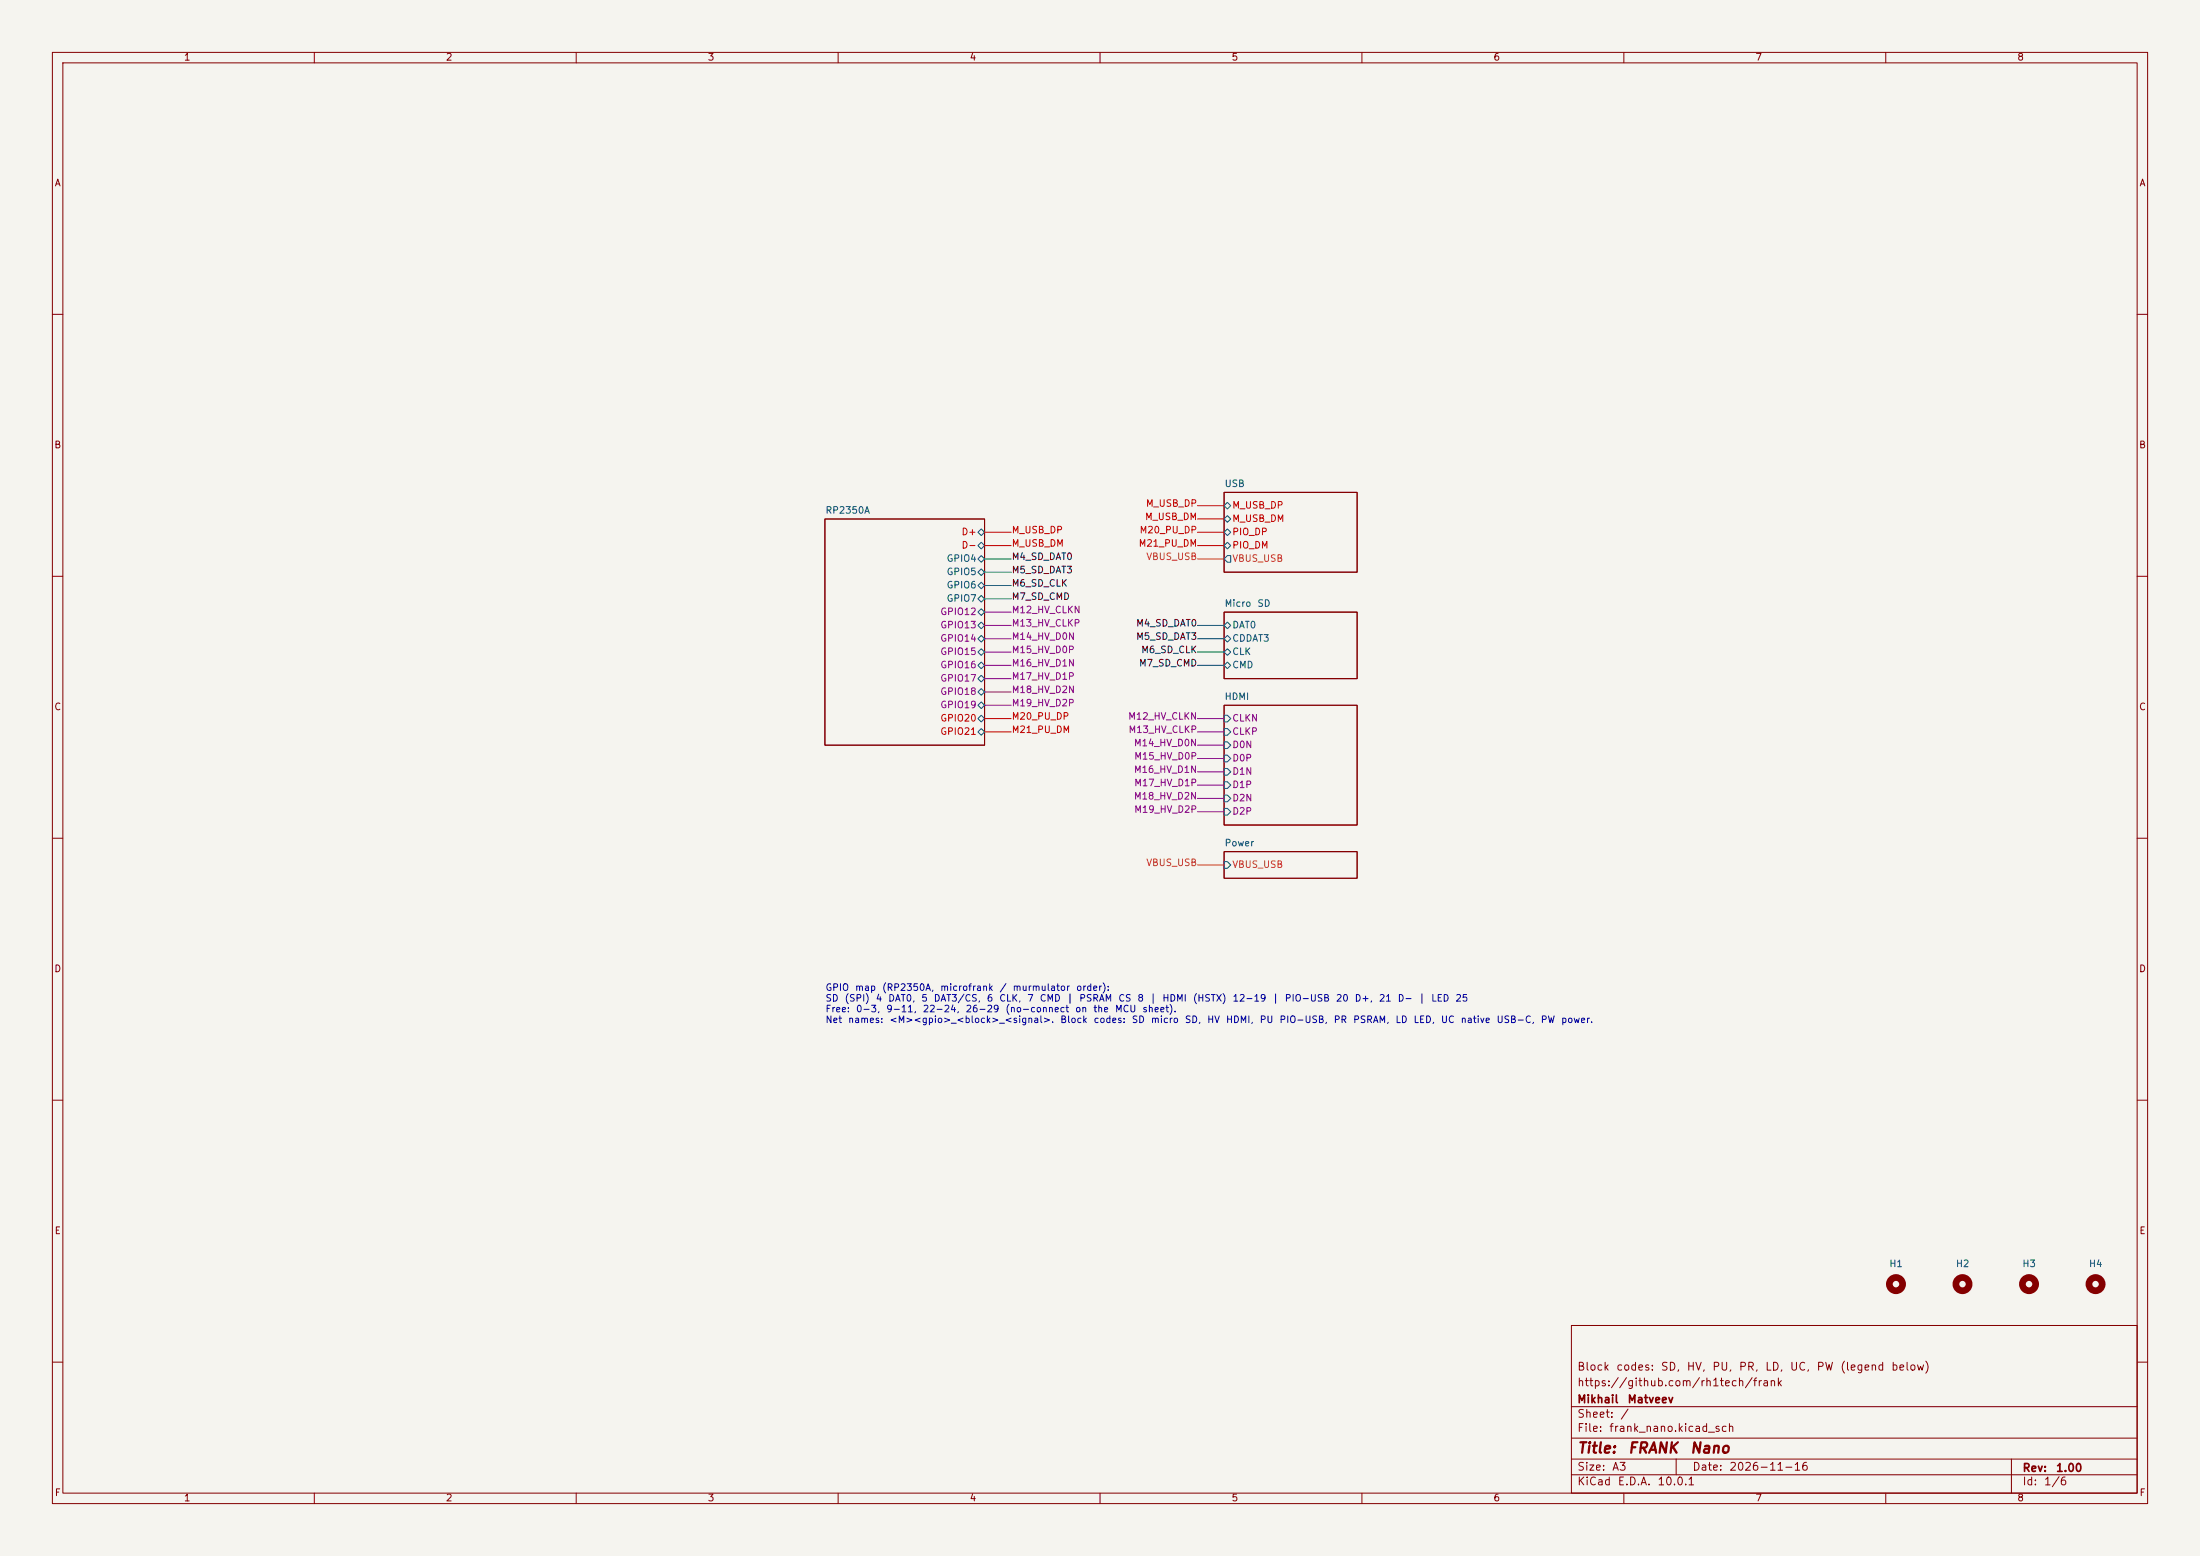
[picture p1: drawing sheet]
(kicad_sch
 (version 20260306)
 (generator "eeschema")
 (generator_version "10.0")
 (paper "A3")
 (title_block
  (title "${NAME}")
  (date "${DATE}")
  (rev "${VERSION}")
  (company "Mikhail Matveev")
  (comment 1 "https://github.com/rh1tech/frank")
  (comment 2 "Block codes: SD, HV, PU, PR, LD, UC, PW (legend below)"))
 (lib_symbols
  (symbol "FRANK:MountingHole"
   (pin_names
    (offset 1.016)) (exclude_from_sim no) (in_bom no) (on_board yes)
   (in_pos_files yes)
   (duplicate_pin_numbers_are_jumpers no)
   (property "Reference" "H" (at 0 5.08 0) (show_name no) (do_not_autoplace no) (effects (font (size 1.27 1.27))))
   (property "Value" "MountingHole" (at 0 3.175 0) (show_name no) (do_not_autoplace no) (effects (font (size 1.27 1.27))))
   (property "Footprint" "" (at 0 0 0) (show_name no) (do_not_autoplace no) (hide yes) (effects (font (size 1.27 1.27))))
   (property "Datasheet" "" (at 0 0 0) (show_name no) (do_not_autoplace no) (hide yes) (effects (font (size 1.27 1.27))))
   (property "Description" "Mounting Hole without connection" (at 0 0 0) (show_name no) (do_not_autoplace no) (hide yes) (effects (font (size 1.27 1.27))))
   (symbol "MountingHole_0_1"
    (circle (center 0 0) (radius 1.27) (stroke (width 1.27) (type default)) (fill (type none))))
   (embedded_fonts no)))
 (text "GPIO map (RP2350A, microfrank / murmulator order):\nSD (SPI) 4 DAT0, 5 DAT3/CS, 6 CLK, 7 CMD | PSRAM CS 8 | HDMI (HSTX) 12-19 | PIO-USB 20 D+, 21 D- | LED 25\nFree: 0-3, 9-11, 22-24, 26-29 (no-connect on the MCU sheet).\nNet names: <M><gpio>_<block>_<signal>. Block codes: SD micro SD, HV HDMI, PU PIO-USB, PR PSRAM, LD LED, UC native USB-C, PW power."
  (exclude_from_sim no)
  (at 157.48 187.96 0)
  (effects (font (size 1.27 1.27)) (justify left top)))
 (wire
  (pts (xy 187.96 111.76) (xy 193.04 111.76))
  (stroke (width 0) (type default)))
 (wire
  (pts (xy 233.68 121.92) (xy 228.6 121.92))
  (stroke (width 0) (type default)))
 (wire
  (pts (xy 187.96 129.54) (xy 193.04 129.54))
  (stroke (width 0) (type default)))
 (wire
  (pts (xy 187.96 114.3) (xy 193.04 114.3))
  (stroke (width 0) (type default)))
 (wire
  (pts (xy 233.68 119.38) (xy 228.6 119.38))
  (stroke (width 0) (type default)))
 (wire
  (pts (xy 233.68 99.06) (xy 228.6 99.06))
  (stroke (width 0) (type default)))
 (wire
  (pts (xy 187.96 109.22) (xy 193.04 109.22))
  (stroke (width 0) (type default)))
 (wire
  (pts (xy 233.68 104.14) (xy 228.6 104.14))
  (stroke (width 0) (type default)))
 (wire
  (pts (xy 233.68 144.78) (xy 228.6 144.78))
  (stroke (width 0) (type default)))
 (wire
  (pts (xy 233.68 154.94) (xy 228.6 154.94))
  (stroke (width 0) (type default)))
 (wire
  (pts (xy 187.96 132.08) (xy 193.04 132.08))
  (stroke (width 0) (type default)))
 (wire
  (pts (xy 187.96 101.6) (xy 193.04 101.6))
  (stroke (width 0) (type default)))
 (wire
  (pts (xy 233.68 142.24) (xy 228.6 142.24))
  (stroke (width 0) (type default)))
 (wire
  (pts (xy 233.68 127) (xy 228.6 127))
  (stroke (width 0) (type default)))
 (wire
  (pts (xy 233.68 101.6) (xy 228.6 101.6))
  (stroke (width 0) (type default)))
 (wire
  (pts (xy 233.68 152.4) (xy 228.6 152.4))
  (stroke (width 0) (type default)))
 (wire
  (pts (xy 187.96 139.7) (xy 193.04 139.7))
  (stroke (width 0) (type default)))
 (wire
  (pts (xy 187.96 119.38) (xy 193.04 119.38))
  (stroke (width 0) (type default)))
 (wire
  (pts (xy 233.68 147.32) (xy 228.6 147.32))
  (stroke (width 0) (type default)))
 (wire
  (pts (xy 187.96 104.14) (xy 193.04 104.14))
  (stroke (width 0) (type default)))
 (wire
  (pts (xy 187.96 124.46) (xy 193.04 124.46))
  (stroke (width 0) (type default)))
 (wire
  (pts (xy 187.96 137.16) (xy 193.04 137.16))
  (stroke (width 0) (type default)))
 (wire
  (pts (xy 233.68 96.52) (xy 228.6 96.52))
  (stroke (width 0) (type default)))
 (wire
  (pts (xy 233.68 165.1) (xy 228.6 165.1))
  (stroke (width 0) (type default)))
 (wire
  (pts (xy 187.96 116.84) (xy 193.04 116.84))
  (stroke (width 0) (type default)))
 (wire
  (pts (xy 233.68 139.7) (xy 228.6 139.7))
  (stroke (width 0) (type default)))
 (wire
  (pts (xy 187.96 121.92) (xy 193.04 121.92))
  (stroke (width 0) (type default)))
 (wire
  (pts (xy 187.96 106.68) (xy 193.04 106.68))
  (stroke (width 0) (type default)))
 (wire
  (pts (xy 187.96 134.62) (xy 193.04 134.62))
  (stroke (width 0) (type default)))
 (wire
  (pts (xy 187.96 127) (xy 193.04 127))
  (stroke (width 0) (type default)))
 (wire
  (pts (xy 233.68 106.68) (xy 228.6 106.68))
  (stroke (width 0) (type default)))
 (wire
  (pts (xy 233.68 149.86) (xy 228.6 149.86))
  (stroke (width 0) (type default)))
 (wire
  (pts (xy 233.68 137.16) (xy 228.6 137.16))
  (stroke (width 0) (type default)))
 (wire
  (pts (xy 233.68 124.46) (xy 228.6 124.46))
  (stroke (width 0) (type default)))
 (label "M_USB_DP"
  (at 228.6 96.52 180)
  (effects (font (size 1.27 1.27)) (justify right)))
 (label "M6_SD_CLK"
  (at 193.04 111.76 0)
  (effects (font (size 1.27 1.27)) (justify left)))
 (label "M21_PU_DM"
  (at 193.04 139.7 0)
  (effects (font (size 1.27 1.27)) (justify left)))
 (label "VBUS_USB"
  (at 228.6 106.68 180)
  (effects (font (size 1.27 1.27)) (justify right)))
 (label "M6_SD_CLK"
  (at 228.6 124.46 180)
  (effects (font (size 1.27 1.27)) (justify right)))
 (label "M4_SD_DAT0"
  (at 193.04 106.68 0)
  (effects (font (size 1.27 1.27)) (justify left)))
 (label "M4_SD_DAT0"
  (at 228.6 119.38 180)
  (effects (font (size 1.27 1.27)) (justify right)))
 (label "M16_HV_D1N"
  (at 193.04 127 0)
  (effects (font (size 1.27 1.27)) (justify left)))
 (label "M_USB_DM"
  (at 228.6 99.06 180)
  (effects (font (size 1.27 1.27)) (justify right)))
 (label "M20_PU_DP"
  (at 228.6 101.6 180)
  (effects (font (size 1.27 1.27)) (justify right)))
 (label "M21_PU_DM"
  (at 228.6 104.14 180)
  (effects (font (size 1.27 1.27)) (justify right)))
 (label "M18_HV_D2N"
  (at 193.04 132.08 0)
  (effects (font (size 1.27 1.27)) (justify left)))
 (label "M14_HV_D0N"
  (at 228.6 142.24 180)
  (effects (font (size 1.27 1.27)) (justify right)))
 (label "M15_HV_D0P"
  (at 228.6 144.78 180)
  (effects (font (size 1.27 1.27)) (justify right)))
 (label "M19_HV_D2P"
  (at 193.04 134.62 0)
  (effects (font (size 1.27 1.27)) (justify left)))
 (label "M18_HV_D2N"
  (at 228.6 152.4 180)
  (effects (font (size 1.27 1.27)) (justify right)))
 (label "M15_HV_D0P"
  (at 193.04 124.46 0)
  (effects (font (size 1.27 1.27)) (justify left)))
 (label "M19_HV_D2P"
  (at 228.6 154.94 180)
  (effects (font (size 1.27 1.27)) (justify right)))
 (label "M_USB_DM"
  (at 193.04 104.14 0)
  (effects (font (size 1.27 1.27)) (justify left)))
 (label "VBUS_USB"
  (at 228.6 165.1 180)
  (effects (font (size 1.27 1.27)) (justify right)))
 (label "M17_HV_D1P"
  (at 193.04 129.54 0)
  (effects (font (size 1.27 1.27)) (justify left)))
 (label "M5_SD_DAT3"
  (at 193.04 109.22 0)
  (effects (font (size 1.27 1.27)) (justify left)))
 (label "M13_HV_CLKP"
  (at 228.6 139.7 180)
  (effects (font (size 1.27 1.27)) (justify right)))
 (label "M16_HV_D1N"
  (at 228.6 147.32 180)
  (effects (font (size 1.27 1.27)) (justify right)))
 (label "M12_HV_CLKN"
  (at 193.04 116.84 0)
  (effects (font (size 1.27 1.27)) (justify left)))
 (label "M17_HV_D1P"
  (at 228.6 149.86 180)
  (effects (font (size 1.27 1.27)) (justify right)))
 (label "M_USB_DP"
  (at 193.04 101.6 0)
  (effects (font (size 1.27 1.27)) (justify left)))
 (label "M14_HV_D0N"
  (at 193.04 121.92 0)
  (effects (font (size 1.27 1.27)) (justify left)))
 (label "M13_HV_CLKP"
  (at 193.04 119.38 0)
  (effects (font (size 1.27 1.27)) (justify left)))
 (label "M20_PU_DP"
  (at 193.04 137.16 0)
  (effects (font (size 1.27 1.27)) (justify left)))
 (label "M5_SD_DAT3"
  (at 228.6 121.92 180)
  (effects (font (size 1.27 1.27)) (justify right)))
 (label "M7_SD_CMD"
  (at 193.04 114.3 0)
  (effects (font (size 1.27 1.27)) (justify left)))
 (label "M7_SD_CMD"
  (at 228.6 127 180)
  (effects (font (size 1.27 1.27)) (justify right)))
 (label "M12_HV_CLKN"
  (at 228.6 137.16 180)
  (effects (font (size 1.27 1.27)) (justify right)))
 (symbol
  (lib_id "FRANK:MountingHole")
  (at 374.65 245.11 0)
  (unit 1)
  (body_style 1)
  (exclude_from_sim no)
  (in_bom no)
  (on_board yes)
  (in_pos_files yes)
  (dnp no)
  (property "Reference" "H2" (at 374.65 241.3 0) (show_name no) (do_not_autoplace no) (effects (font (size 1.27 1.27))))
  (property "Value" "Mounting Hole (3.0mm)" (at 374.65 248.92 0) (hide yes) (show_name no) (do_not_autoplace no) (effects (font (size 1.27 1.27))))
  (property "Footprint" "FRANK:MountingHole_3.0mm" (at 374.65 245.11 0) (hide yes) (show_name no) (do_not_autoplace no) (effects (font (size 1.27 1.27))))
  (property "Datasheet" "" (at 374.65 245.11 0) (hide yes) (show_name no) (do_not_autoplace no) (effects (font (size 1.27 1.27))))
  (property "Description" "Mounting hole 3.0 mm NPTH (Waveshare RP2350-PiZero position)" (at 374.65 245.11 0) (hide yes) (show_name no) (do_not_autoplace no) (effects (font (size 1.27 1.27)))))
 (symbol
  (lib_id "FRANK:MountingHole")
  (at 387.35 245.11 0)
  (unit 1)
  (body_style 1)
  (exclude_from_sim no)
  (in_bom no)
  (on_board yes)
  (in_pos_files yes)
  (dnp no)
  (property "Reference" "H3" (at 387.35 241.3 0) (show_name no) (do_not_autoplace no) (effects (font (size 1.27 1.27))))
  (property "Value" "Mounting Hole (3.0mm)" (at 387.35 248.92 0) (hide yes) (show_name no) (do_not_autoplace no) (effects (font (size 1.27 1.27))))
  (property "Footprint" "FRANK:MountingHole_3.0mm" (at 387.35 245.11 0) (hide yes) (show_name no) (do_not_autoplace no) (effects (font (size 1.27 1.27))))
  (property "Datasheet" "" (at 387.35 245.11 0) (hide yes) (show_name no) (do_not_autoplace no) (effects (font (size 1.27 1.27))))
  (property "Description" "Mounting hole 3.0 mm NPTH (Waveshare RP2350-PiZero position)" (at 387.35 245.11 0) (hide yes) (show_name no) (do_not_autoplace no) (effects (font (size 1.27 1.27)))))
 (symbol
  (lib_id "FRANK:MountingHole")
  (at 400.05 245.11 0)
  (unit 1)
  (body_style 1)
  (exclude_from_sim no)
  (in_bom no)
  (on_board yes)
  (in_pos_files yes)
  (dnp no)
  (property "Reference" "H4" (at 400.05 241.3 0) (show_name no) (do_not_autoplace no) (effects (font (size 1.27 1.27))))
  (property "Value" "Mounting Hole (3.0mm)" (at 400.05 248.92 0) (hide yes) (show_name no) (do_not_autoplace no) (effects (font (size 1.27 1.27))))
  (property "Footprint" "FRANK:MountingHole_3.0mm" (at 400.05 245.11 0) (hide yes) (show_name no) (do_not_autoplace no) (effects (font (size 1.27 1.27))))
  (property "Datasheet" "" (at 400.05 245.11 0) (hide yes) (show_name no) (do_not_autoplace no) (effects (font (size 1.27 1.27))))
  (property "Description" "Mounting hole 3.0 mm NPTH (Waveshare RP2350-PiZero position)" (at 400.05 245.11 0) (hide yes) (show_name no) (do_not_autoplace no) (effects (font (size 1.27 1.27)))))
 (symbol
  (lib_id "FRANK:MountingHole")
  (at 361.95 245.11 0)
  (unit 1)
  (body_style 1)
  (exclude_from_sim no)
  (in_bom no)
  (on_board yes)
  (in_pos_files yes)
  (dnp no)
  (property "Reference" "H1" (at 361.95 241.3 0) (show_name no) (do_not_autoplace no) (effects (font (size 1.27 1.27))))
  (property "Value" "Mounting Hole (3.0mm)" (at 361.95 248.92 0) (hide yes) (show_name no) (do_not_autoplace no) (effects (font (size 1.27 1.27))))
  (property "Footprint" "FRANK:MountingHole_3.0mm" (at 361.95 245.11 0) (hide yes) (show_name no) (do_not_autoplace no) (effects (font (size 1.27 1.27))))
  (property "Datasheet" "" (at 361.95 245.11 0) (hide yes) (show_name no) (do_not_autoplace no) (effects (font (size 1.27 1.27))))
  (property "Description" "Mounting hole 3.0 mm NPTH (Waveshare RP2350-PiZero position)" (at 361.95 245.11 0) (hide yes) (show_name no) (do_not_autoplace no) (effects (font (size 1.27 1.27)))))
 (sheet
  (at 157.48 99.06)
  (size 30.48 43.18)
  (exclude_from_sim no)
  (in_bom yes)
  (on_board yes)
  (dnp no)
  (fields_autoplaced yes)
  (stroke (width 0.1524) (type solid))
  (fill (color 0 0 0 0))
  (property "Sheetname" "RP2350A" (at 157.48 98.35 0) (show_name no) (do_not_autoplace no) (effects (font (size 1.27 1.27)) (justify left bottom)))
  (property "Sheetfile" "rp2350a.kicad_sch" (at 157.48 142.84 0) (hide yes) (show_name no) (do_not_autoplace no) (effects (font (size 1.27 1.27)) (justify left top)))
  (pin "D+" bidirectional (at 187.96 101.6 0) (effects (font (size 1.27 1.27)) (justify right)))
  (pin "D-" bidirectional (at 187.96 104.14 0) (effects (font (size 1.27 1.27)) (justify right)))
  (pin "GPIO4" bidirectional (at 187.96 106.68 0) (effects (font (size 1.27 1.27)) (justify right)))
  (pin "GPIO5" bidirectional (at 187.96 109.22 0) (effects (font (size 1.27 1.27)) (justify right)))
  (pin "GPIO6" bidirectional (at 187.96 111.76 0) (effects (font (size 1.27 1.27)) (justify right)))
  (pin "GPIO7" bidirectional (at 187.96 114.3 0) (effects (font (size 1.27 1.27)) (justify right)))
  (pin "GPIO12" bidirectional (at 187.96 116.84 0) (effects (font (size 1.27 1.27)) (justify right)))
  (pin "GPIO13" bidirectional (at 187.96 119.38 0) (effects (font (size 1.27 1.27)) (justify right)))
  (pin "GPIO14" bidirectional (at 187.96 121.92 0) (effects (font (size 1.27 1.27)) (justify right)))
  (pin "GPIO15" bidirectional (at 187.96 124.46 0) (effects (font (size 1.27 1.27)) (justify right)))
  (pin "GPIO16" bidirectional (at 187.96 127 0) (effects (font (size 1.27 1.27)) (justify right)))
  (pin "GPIO17" bidirectional (at 187.96 129.54 0) (effects (font (size 1.27 1.27)) (justify right)))
  (pin "GPIO18" bidirectional (at 187.96 132.08 0) (effects (font (size 1.27 1.27)) (justify right)))
  (pin "GPIO19" bidirectional (at 187.96 134.62 0) (effects (font (size 1.27 1.27)) (justify right)))
  (pin "GPIO20" bidirectional (at 187.96 137.16 0) (effects (font (size 1.27 1.27)) (justify right)))
  (pin "GPIO21" bidirectional (at 187.96 139.7 0) (effects (font (size 1.27 1.27)) (justify right))))
 (sheet
  (at 233.68 116.84)
  (size 25.4 12.7)
  (exclude_from_sim no)
  (in_bom yes)
  (on_board yes)
  (dnp no)
  (fields_autoplaced yes)
  (stroke (width 0.1524) (type solid))
  (fill (color 0 0 0 0))
  (property "Sheetname" "Micro SD" (at 233.68 116.13 0) (show_name no) (do_not_autoplace no) (effects (font (size 1.27 1.27)) (justify left bottom)))
  (property "Sheetfile" "sd.kicad_sch" (at 233.68 130.14 0) (hide yes) (show_name no) (do_not_autoplace no) (effects (font (size 1.27 1.27)) (justify left top)))
  (pin "DAT0" bidirectional (at 233.68 119.38 180) (effects (font (size 1.27 1.27)) (justify left)))
  (pin "CDDAT3" bidirectional (at 233.68 121.92 180) (effects (font (size 1.27 1.27)) (justify left)))
  (pin "CLK" bidirectional (at 233.68 124.46 180) (effects (font (size 1.27 1.27)) (justify left)))
  (pin "CMD" bidirectional (at 233.68 127 180) (effects (font (size 1.27 1.27)) (justify left))))
 (sheet
  (at 233.68 93.98)
  (size 25.4 15.24)
  (exclude_from_sim no)
  (in_bom yes)
  (on_board yes)
  (dnp no)
  (fields_autoplaced yes)
  (stroke (width 0.1524) (type solid))
  (fill (color 0 0 0 0))
  (property "Sheetname" "USB" (at 233.68 93.27 0) (show_name no) (do_not_autoplace no) (effects (font (size 1.27 1.27)) (justify left bottom)))
  (property "Sheetfile" "usb.kicad_sch" (at 233.68 109.82 0) (hide yes) (show_name no) (do_not_autoplace no) (effects (font (size 1.27 1.27)) (justify left top)))
  (pin "M_USB_DP" bidirectional (at 233.68 96.52 180) (effects (font (size 1.27 1.27)) (justify left)))
  (pin "M_USB_DM" bidirectional (at 233.68 99.06 180) (effects (font (size 1.27 1.27)) (justify left)))
  (pin "PIO_DP" bidirectional (at 233.68 101.6 180) (effects (font (size 1.27 1.27)) (justify left)))
  (pin "PIO_DM" bidirectional (at 233.68 104.14 180) (effects (font (size 1.27 1.27)) (justify left)))
  (pin "VBUS_USB" output (at 233.68 106.68 180) (effects (font (size 1.27 1.27)) (justify left))))
 (sheet
  (at 233.68 134.62)
  (size 25.4 22.86)
  (exclude_from_sim no)
  (in_bom yes)
  (on_board yes)
  (dnp no)
  (fields_autoplaced yes)
  (stroke (width 0.1524) (type solid))
  (fill (color 0 0 0 0))
  (property "Sheetname" "HDMI" (at 233.68 133.91 0) (show_name no) (do_not_autoplace no) (effects (font (size 1.27 1.27)) (justify left bottom)))
  (property "Sheetfile" "hdmi.kicad_sch" (at 233.68 158.08 0) (hide yes) (show_name no) (do_not_autoplace no) (effects (font (size 1.27 1.27)) (justify left top)))
  (pin "CLKN" input (at 233.68 137.16 180) (effects (font (size 1.27 1.27)) (justify left)))
  (pin "CLKP" input (at 233.68 139.7 180) (effects (font (size 1.27 1.27)) (justify left)))
  (pin "D0N" input (at 233.68 142.24 180) (effects (font (size 1.27 1.27)) (justify left)))
  (pin "D0P" input (at 233.68 144.78 180) (effects (font (size 1.27 1.27)) (justify left)))
  (pin "D1N" input (at 233.68 147.32 180) (effects (font (size 1.27 1.27)) (justify left)))
  (pin "D1P" input (at 233.68 149.86 180) (effects (font (size 1.27 1.27)) (justify left)))
  (pin "D2N" input (at 233.68 152.4 180) (effects (font (size 1.27 1.27)) (justify left)))
  (pin "D2P" input (at 233.68 154.94 180) (effects (font (size 1.27 1.27)) (justify left))))
 (sheet
  (at 233.68 162.56)
  (size 25.4 5.08)
  (exclude_from_sim no)
  (in_bom yes)
  (on_board yes)
  (dnp no)
  (fields_autoplaced yes)
  (stroke (width 0.1524) (type solid))
  (fill (color 0 0 0 0))
  (property "Sheetname" "Power" (at 233.68 161.85 0) (show_name no) (do_not_autoplace no) (effects (font (size 1.27 1.27)) (justify left bottom)))
  (property "Sheetfile" "power.kicad_sch" (at 233.68 168.24 0) (hide yes) (show_name no) (do_not_autoplace no) (effects (font (size 1.27 1.27)) (justify left top)))
  (pin "VBUS_USB" input (at 233.68 165.1 180) (effects (font (size 1.27 1.27)) (justify left))))
 (sheet_instances
  (path ""
   (page "1")))
 (embedded_fonts no))
